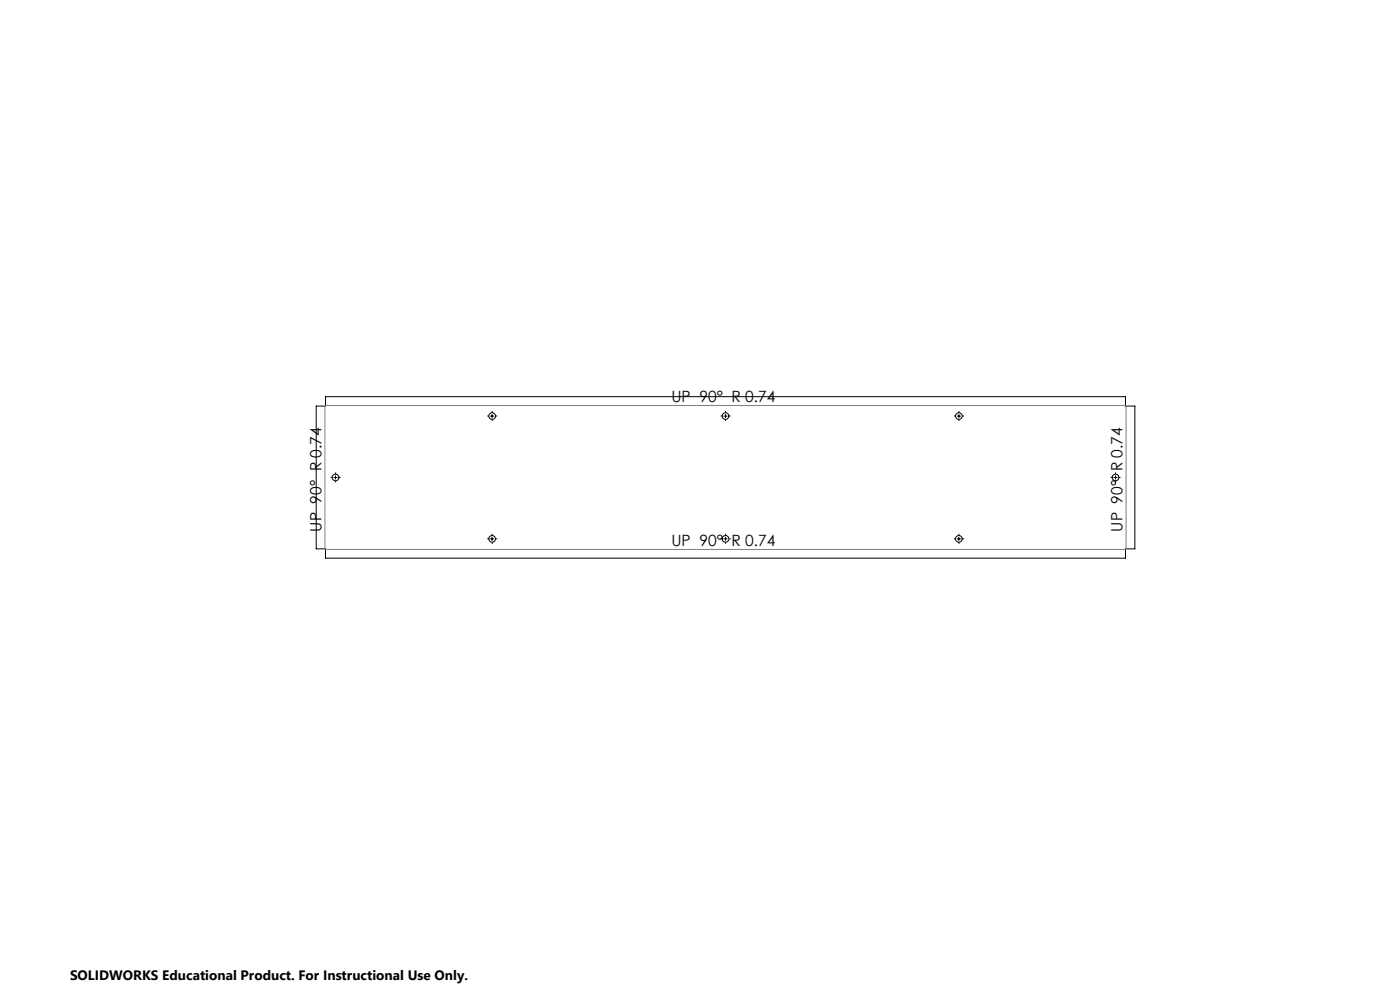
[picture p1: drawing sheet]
<svg xmlns="http://www.w3.org/2000/svg" width="420mm" height="297mm" viewBox="0 0 420 297" stroke-linecap="round" stroke-linejoin="round" font-family="sans-serif">
<g fill="none" stroke="#000" stroke-width=".3">
<path d="M97.6 118.9h240v2.8h2.9v42.8h-2.9v2.8h-240v-2.8h-2.7v-42.8h2.7zM147.1 124.7h1.1M147.6 124.2v1M217.2 124.7h1M217.7 124.2v1M287.2 124.7h.9M287.7 124.2v1M100.2 143.1h.9M100.6 142.6v1M334.2 143.1h.9M334.6 142.6v1M147.1 161.5h1.1"/>
<path d="M147.6 161v1M217.2 161.5h1M217.7 161v1M287.2 161.5h.9M287.7 161v1"/>
<circle cx="147.7" cy="124.7" r="1"/>
<circle cx="217.6" cy="124.7" r="1"/>
<circle cx="287.6" cy="124.7" r=".98"/>
<circle cx="100.7" cy="143.1" r=".99"/>
<circle cx="334.7" cy="143.1" r="1"/>
<circle cx="147.7" cy="161.5" r="1"/>
<circle cx="217.6" cy="161.5" r="1"/>
<circle cx="287.6" cy="161.5" r=".99"/>
</g>
<g fill="none" stroke="#000" stroke-width=".3" stroke-dasharray="15.2 1.3 1.3 1.3" stroke-linecap="butt">
<path d="M146.7 124.7h-.5M147.7 123.7v-.5M147.7 125.7v.5M148.7 124.7h.5M216.7 124.7h-.5M217.7 123.7v-.5M217.7 125.7v.5M218.7 124.7h.5M286.7 124.7h-.5M287.7 123.7v-.5M287.7 125.7v.5M288.7 124.7h.5"/>
<path d="M99.7 143.1h-.5M100.7 142.1v-.5M100.7 144.1v.5M101.7 143.1h.5M333.7 143.1h-.5M334.7 142.1v-.5M334.7 144.1v.5M335.7 143.1h.5M146.7 161.5h-.5M147.7 160.5v-.5M147.7 162.5v.5M148.7 161.5h.5"/>
<path d="M216.7 161.5h-.5M217.7 160.5v-.5M217.7 162.5v.5M218.7 161.5h.5M286.7 161.5h-.5M287.7 160.5v-.5M287.7 162.5v.5M288.7 161.5h.5"/>
</g>
<path d="M97.5 121.7v42.8M97.6 121.5h240M337.8 121.7v42.8M97.6 164.7h240" fill="none" stroke="#808080" stroke-width=".3"/>
<g font-size="4.7">
<text x="201.4" y="120.5">UP 90° R 0.74</text>
<text x="96.4" y="159.3" transform="rotate(-90 96.4 159.3)">UP 90° R 0.74</text>
<text x="336.8" y="159.3" transform="rotate(-90 336.8 159.3)">UP 90° R 0.74</text>
<text x="201.4" y="163.6">UP 90° R 0.74</text>
</g>
<text font-size="4.1" x="21" y="293.7">SOLIDWORKS Educational Product. For Instructional Use Only.</text>
</svg>
